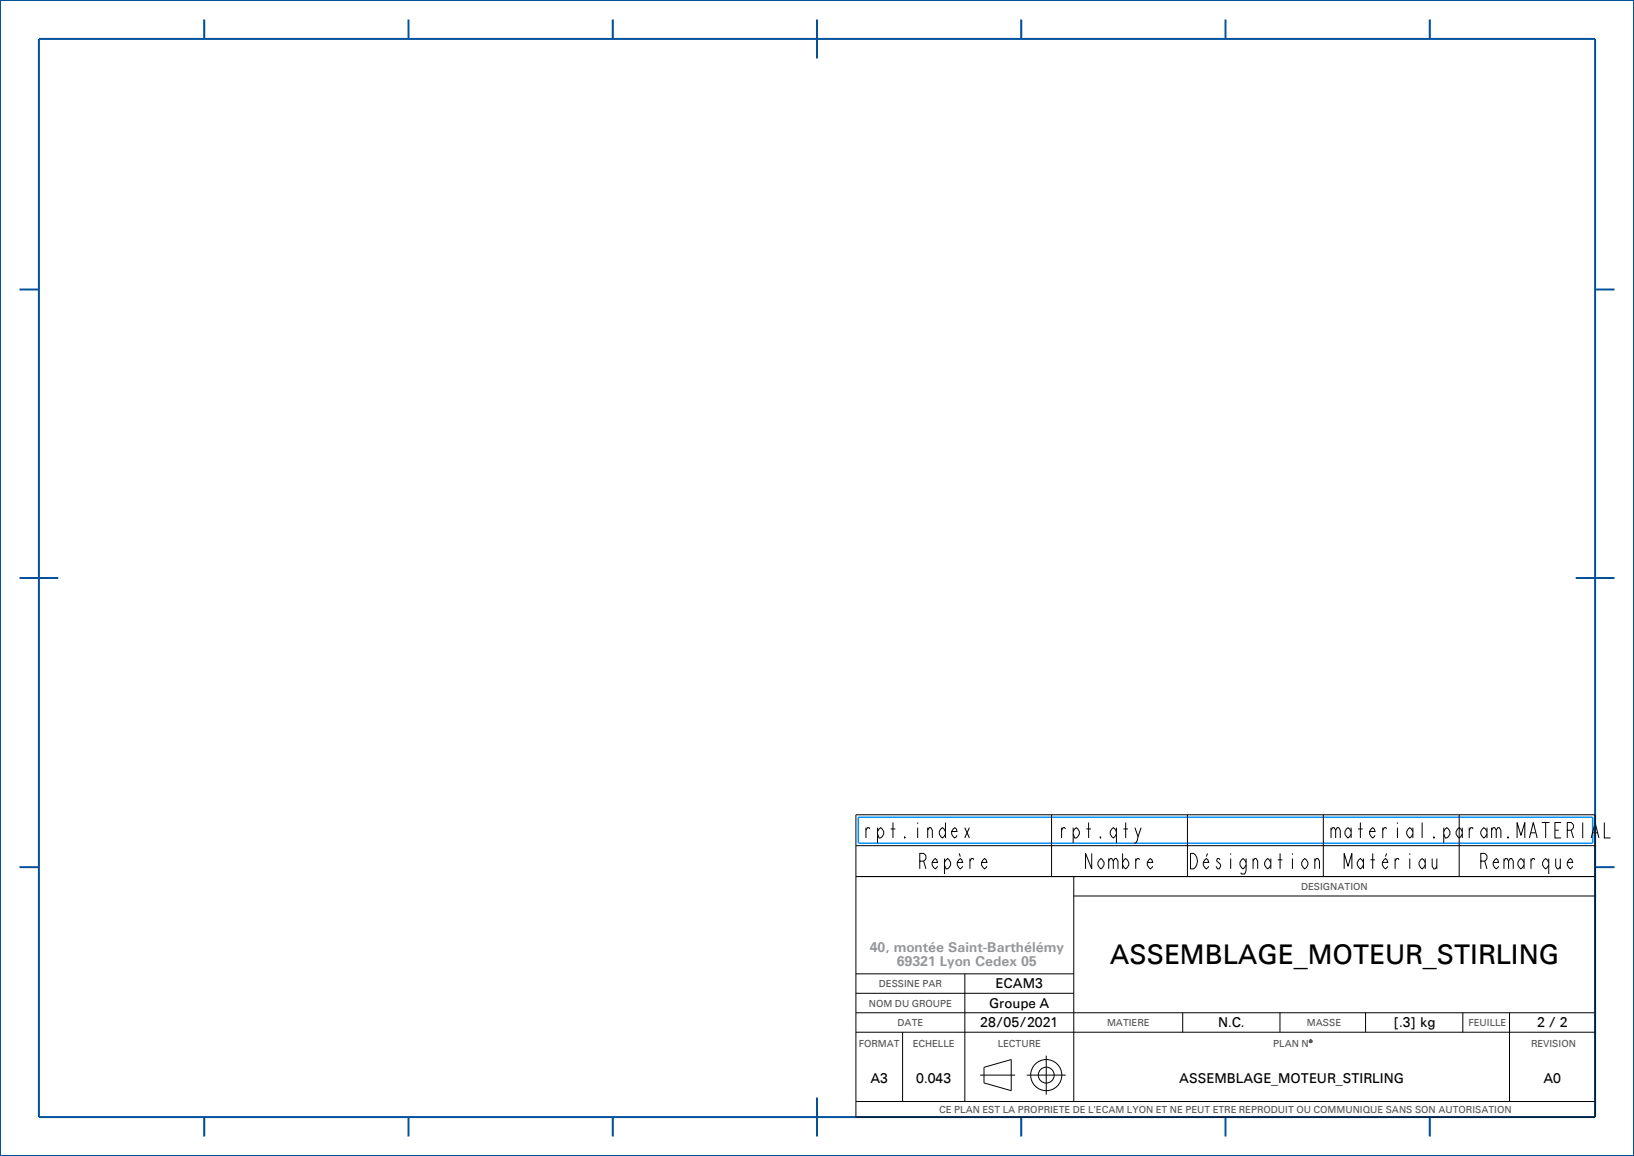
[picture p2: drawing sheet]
<svg xmlns="http://www.w3.org/2000/svg" width="420mm" height="297mm" viewBox="0 0 420 297" stroke-linecap="round" stroke-linejoin="round" font-family="sans-serif">
<path d="M260.9 276.2h-9M263.9 276.2h10M268.9 271.2v10" fill="none" stroke="#000" stroke-width=".26" stroke-dasharray="40.5 40.5 121.6 40.5" stroke-linecap="butt"/>
<g fill="none" stroke="#000" stroke-width=".26">
<path d="M252.9 274.2l7-2v8l-7-2z"/>
<circle cx="268.9" cy="276.2" r="4"/>
<circle cx="268.9" cy="276.2" r="2.04"/>
</g>
<path d="M336.8 267.2h.2z" fill="#555"/>
<path d="M336.8 267.2h.2z" fill="none" stroke="#555" stroke-width=".26"/>
<path d="M336.7 267.3l.3-.1z" fill="#555"/>
<path d="M336.7 267.3l.3-.1z" fill="none" stroke="#555" stroke-width=".26"/>
<path d="M336.7 267.3h.4z" fill="#555"/>
<path d="M336.7 267.3h.4z" fill="none" stroke="#555" stroke-width=".26"/>
<path d="M336.7 267.3h.4z" fill="#555"/>
<path d="M336.7 267.3h.4z" fill="none" stroke="#555" stroke-width=".26"/>
<path d="M336.7 267.3h.4z" fill="#555"/>
<path d="M336.7 267.3h.4z" fill="none" stroke="#555" stroke-width=".26"/>
<path d="M336.6 267.4l.3-.1z" fill="#555"/>
<path d="M336.6 267.4l.3-.1z" fill="none" stroke="#555" stroke-width=".26"/>
<path d="M336.7 267.3h.4z" fill="#555"/>
<path d="M336.7 267.3h.4z" fill="none" stroke="#555" stroke-width=".26"/>
<path d="M336.7 267.3h.2z" fill="#555"/>
<path d="M336.7 267.3h.2z" fill="none" stroke="#555" stroke-width=".26"/>
<path d="M336.6 267.4l.2-.1z" fill="#555"/>
<path d="M336.6 267.4l.2-.1z" fill="none" stroke="#555" stroke-width=".26"/>
<path d="M336.9 267.3h.2z" fill="#555"/>
<path d="M336.9 267.3h.2z" fill="none" stroke="#555" stroke-width=".26"/>
<path d="M336.9 267.3h.2z" fill="#555"/>
<path d="M336.9 267.3h.2z" fill="none" stroke="#555" stroke-width=".26"/>
<path d="M337 267.4h.2z" fill="#555"/>
<path d="M337 267.4h.2z" fill="none" stroke="#555" stroke-width=".26"/>
<path d="M337 267.4h.2z" fill="#555"/>
<path d="M337 267.4h.2z" fill="none" stroke="#555" stroke-width=".26"/>
<path d="M336.6 267.4h.1z" fill="#555"/>
<path d="M336.6 267.4h.1z" fill="none" stroke="#555" stroke-width=".26"/>
<path d="M336.6 267.4h.2z" fill="#555"/>
<path d="M336.6 267.4h.2z" fill="none" stroke="#555" stroke-width=".26"/>
<path d="M336.6 267.4h.2z" fill="#555"/>
<path d="M336.6 267.4h.2z" fill="none" stroke="#555" stroke-width=".26"/>
<path d="M337 267.4h.2z" fill="#555"/>
<path d="M337 267.4h.2z" fill="none" stroke="#555" stroke-width=".26"/>
<path d="M337.1 267.4h.1z" fill="#555"/>
<path d="M337.1 267.4h.1z" fill="none" stroke="#555" stroke-width=".26"/>
<path d="M336.6 267.4h.1z" fill="#555"/>
<path d="M336.6 267.4h.1z" fill="none" stroke="#555" stroke-width=".26"/>
<path d="M337.1 267.4h.1z" fill="#555"/>
<path d="M337.1 267.4h.1z" fill="none" stroke="#555" stroke-width=".26"/>
<path d="M336.6 267.4l.1 .1z" fill="#555"/>
<path d="M336.6 267.4l.1 .1z" fill="none" stroke="#555" stroke-width=".26"/>
<path d="M336.6 267.5h.1z" fill="#555"/>
<path d="M336.6 267.5h.1z" fill="none" stroke="#555" stroke-width=".26"/>
<path d="M337.1 267.5h.1" fill="none" stroke="#555" stroke-width=".26"/>
<path d="M337.1 267.5l.1-.1z" fill="#555"/>
<path d="M337.1 267.5l.1-.1z" fill="none" stroke="#555" stroke-width=".26"/>
<path d="M337.1 267.5h.1z" fill="#555"/>
<path d="M337.1 267.5h.1z" fill="none" stroke="#555" stroke-width=".26"/>
<path d="M336.6 267.6l.1-.1z" fill="#555"/>
<path d="M336.6 267.6l.1-.1z" fill="none" stroke="#555" stroke-width=".26"/>
<path d="M336.6 267.5h.1z" fill="#555"/>
<path d="M336.6 267.5h.1z" fill="none" stroke="#555" stroke-width=".26"/>
<path d="M337.1 267.6l.1-.1z" fill="#555"/>
<path d="M337.1 267.6l.1-.1z" fill="none" stroke="#555" stroke-width=".26"/>
<path d="M336.6 267.6h.1z" fill="#555"/>
<path d="M336.6 267.6h.1z" fill="none" stroke="#555" stroke-width=".26"/>
<path d="M337.2 267.6h.1" fill="none" stroke="#555" stroke-width=".26"/>
<path d="M336.6 267.7h.1z" fill="#555"/>
<path d="M336.6 267.7h.1z" fill="none" stroke="#555" stroke-width=".26"/>
<path d="M336.6 267.6h.1z" fill="#555"/>
<path d="M336.6 267.6h.1z" fill="none" stroke="#555" stroke-width=".26"/>
<path d="M336.6 267.7h.2z" fill="#555"/>
<path d="M336.6 267.7h.2z" fill="none" stroke="#555" stroke-width=".26"/>
<path d="M337.1 267.6h.1z" fill="#555"/>
<path d="M337.1 267.6h.1z" fill="none" stroke="#555" stroke-width=".26"/>
<path d="M337 267.7l.2-.1z" fill="#555"/>
<path d="M337 267.7l.2-.1z" fill="none" stroke="#555" stroke-width=".26"/>
<path d="M337 267.7l.2-.1z" fill="#555"/>
<path d="M337 267.7l.2-.1z" fill="none" stroke="#555" stroke-width=".26"/>
<path d="M336.9 267.7h.3z" fill="#555"/>
<path d="M336.9 267.7h.3z" fill="none" stroke="#555" stroke-width=".26"/>
<path d="M336.7 267.8l.2-.1z" fill="#555"/>
<path d="M336.7 267.8l.2-.1z" fill="none" stroke="#555" stroke-width=".26"/>
<path d="M336.7 267.8l.2-.1z" fill="#555"/>
<path d="M336.7 267.8l.2-.1z" fill="none" stroke="#555" stroke-width=".26"/>
<path d="M336.7 267.8l.1-.1z" fill="#555"/>
<path d="M336.7 267.8l.1-.1z" fill="none" stroke="#555" stroke-width=".26"/>
<path d="M336.6 267.7h.2z" fill="#555"/>
<path d="M336.6 267.7h.2z" fill="none" stroke="#555" stroke-width=".26"/>
<path d="M336.7 267.8l.5-.1z" fill="#555"/>
<path d="M336.7 267.8l.5-.1z" fill="none" stroke="#555" stroke-width=".26"/>
<path d="M336.7 267.8l.5-.1z" fill="#555"/>
<path d="M336.7 267.8l.5-.1z" fill="none" stroke="#555" stroke-width=".26"/>
<path d="M336.7 267.8h.4z" fill="#555"/>
<path d="M336.7 267.8h.4z" fill="none" stroke="#555" stroke-width=".26"/>
<path d="M336.7 267.8h.4z" fill="#555"/>
<path d="M336.7 267.8h.4z" fill="none" stroke="#555" stroke-width=".26"/>
<path d="M336.7 267.8h.3z" fill="#555"/>
<path d="M336.7 267.8h.3z" fill="none" stroke="#555" stroke-width=".26"/>
<path d="M336.8 267.9l.2-.1z" fill="#555"/>
<path d="M336.8 267.9l.2-.1z" fill="none" stroke="#555" stroke-width=".26"/>
<path d="M336.9 267.9l.1-.1z" fill="#555"/>
<path d="M336.9 267.9l.1-.1z" fill="none" stroke="#555" stroke-width=".26"/>
<path d="M220.6 210h188.8v6.6h-188.8z" fill="none" stroke="#0091ff" stroke-width=".38"/>
<g fill="none" stroke="#00509b" stroke-width=".51">
<path d="M0 0h420v297h-420zM10 10h400v277h-400zM52.5 5v5M105 5v5M157.5 5v5M210 5v10M262.5 5v5M315 5v5M367.5 5v5M5 74.4h5M410 74.4h5M5 148.5h10"/>
<path d="M405 148.5h10M5 222.8h5M410 222.8h5M52.5 287v5M105 287v5M157.5 287v5M210 282v10M262.5 287v5M315 287v5M367.5 287v5"/>
</g>
<g fill="none" stroke="#000" stroke-width=".26">
<path d="M220 209.3h190v77.7h-190zM220 217.3h190M270.3 209.3v15.9M305.2 209.3v15.9M340.1 209.3v15.9M375.1 209.3v15.9M276 230.2h134M276 225.2v57.8M410 225.2h-190M220 250.2h56M220 255.2h56M248 250.2v32.8"/>
<path d="M220 260.2h190M220 265.2h190M232 265.2v17.8M304 260.2v5M329 260.2v5M351 260.2v5M376 260.2v5M388 260.2v22.8M220 283h190"/>
</g>
<text font-size="7.1" x="285.3" y="247.7">ASSEMBLAGE_MOTEUR_STIRLING</text>
<g font-size="5.2">
<text x="221.6" y="215.3">rpt.index</text>
<text x="271.9" y="215.3">rpt.qty</text>
<text x="341.7" y="215.3">material.param.MATERIAL</text>
<text x="235.9" y="223.2">Repère</text>
<text x="278.5" y="223.2">Nombre</text>
<text x="305.7" y="223.2">Désignation</text>
<text x="345.2" y="223.2">Matériau</text>
<text x="380.1" y="223.2">Remarque</text>
</g>
<g font-size="3.6" fill="#9196a0">
<text x="223.5" y="244.5">40, montée Saint-Barthélémy</text>
<text x="230.5" y="248.2">69321 Lyon Cedex 05</text>
</g>
<g font-size="3.6">
<text x="255.9" y="254">ECAM3</text>
<text x="251.9" y="264">28/05/2021</text>
<text x="254.3" y="259">Groupe A</text>
<text x="313.1" y="264">N.C.</text>
<text x="358" y="264">[.3] kg</text>
<text x="395.1" y="264">2 / 2</text>
<text x="223.7" y="278.3">A3</text>
<text x="235.5" y="278.3">0.043</text>
<text x="303.1" y="278.3">ASSEMBLAGE_MOTEUR_STIRLING</text>
<text x="396.7" y="278.3">A0</text>
</g>
<g font-size="2.6" fill="#555">
<text x="334.4" y="228.6">DESIGNATION</text>
<text x="225.9" y="253.6">DESSINE PAR</text>
<text x="223.3" y="258.6">NOM DU GROUPE</text>
<text x="230.7" y="263.6">DATE</text>
<text x="284.5" y="263.6">MATIERE</text>
<text x="335.9" y="263.6">MASSE</text>
<text x="377.5" y="263.6">FEUILLE</text>
<text x="220.7" y="269">FORMAT</text>
<text x="234.6" y="269">ECHELLE</text>
<text x="256.5" y="269">LECTURE</text>
<text x="327.3" y="269">PLAN N</text>
<text x="393.6" y="269">REVISION</text>
<text x="241.4" y="285.9">CE PLAN EST LA PROPRIETE DE L'ECAM LYON ET NE PEUT ETRE REPRODUIT OU COMMUNIQUE SANS SON AUTORISATION</text>
</g>
</svg>
